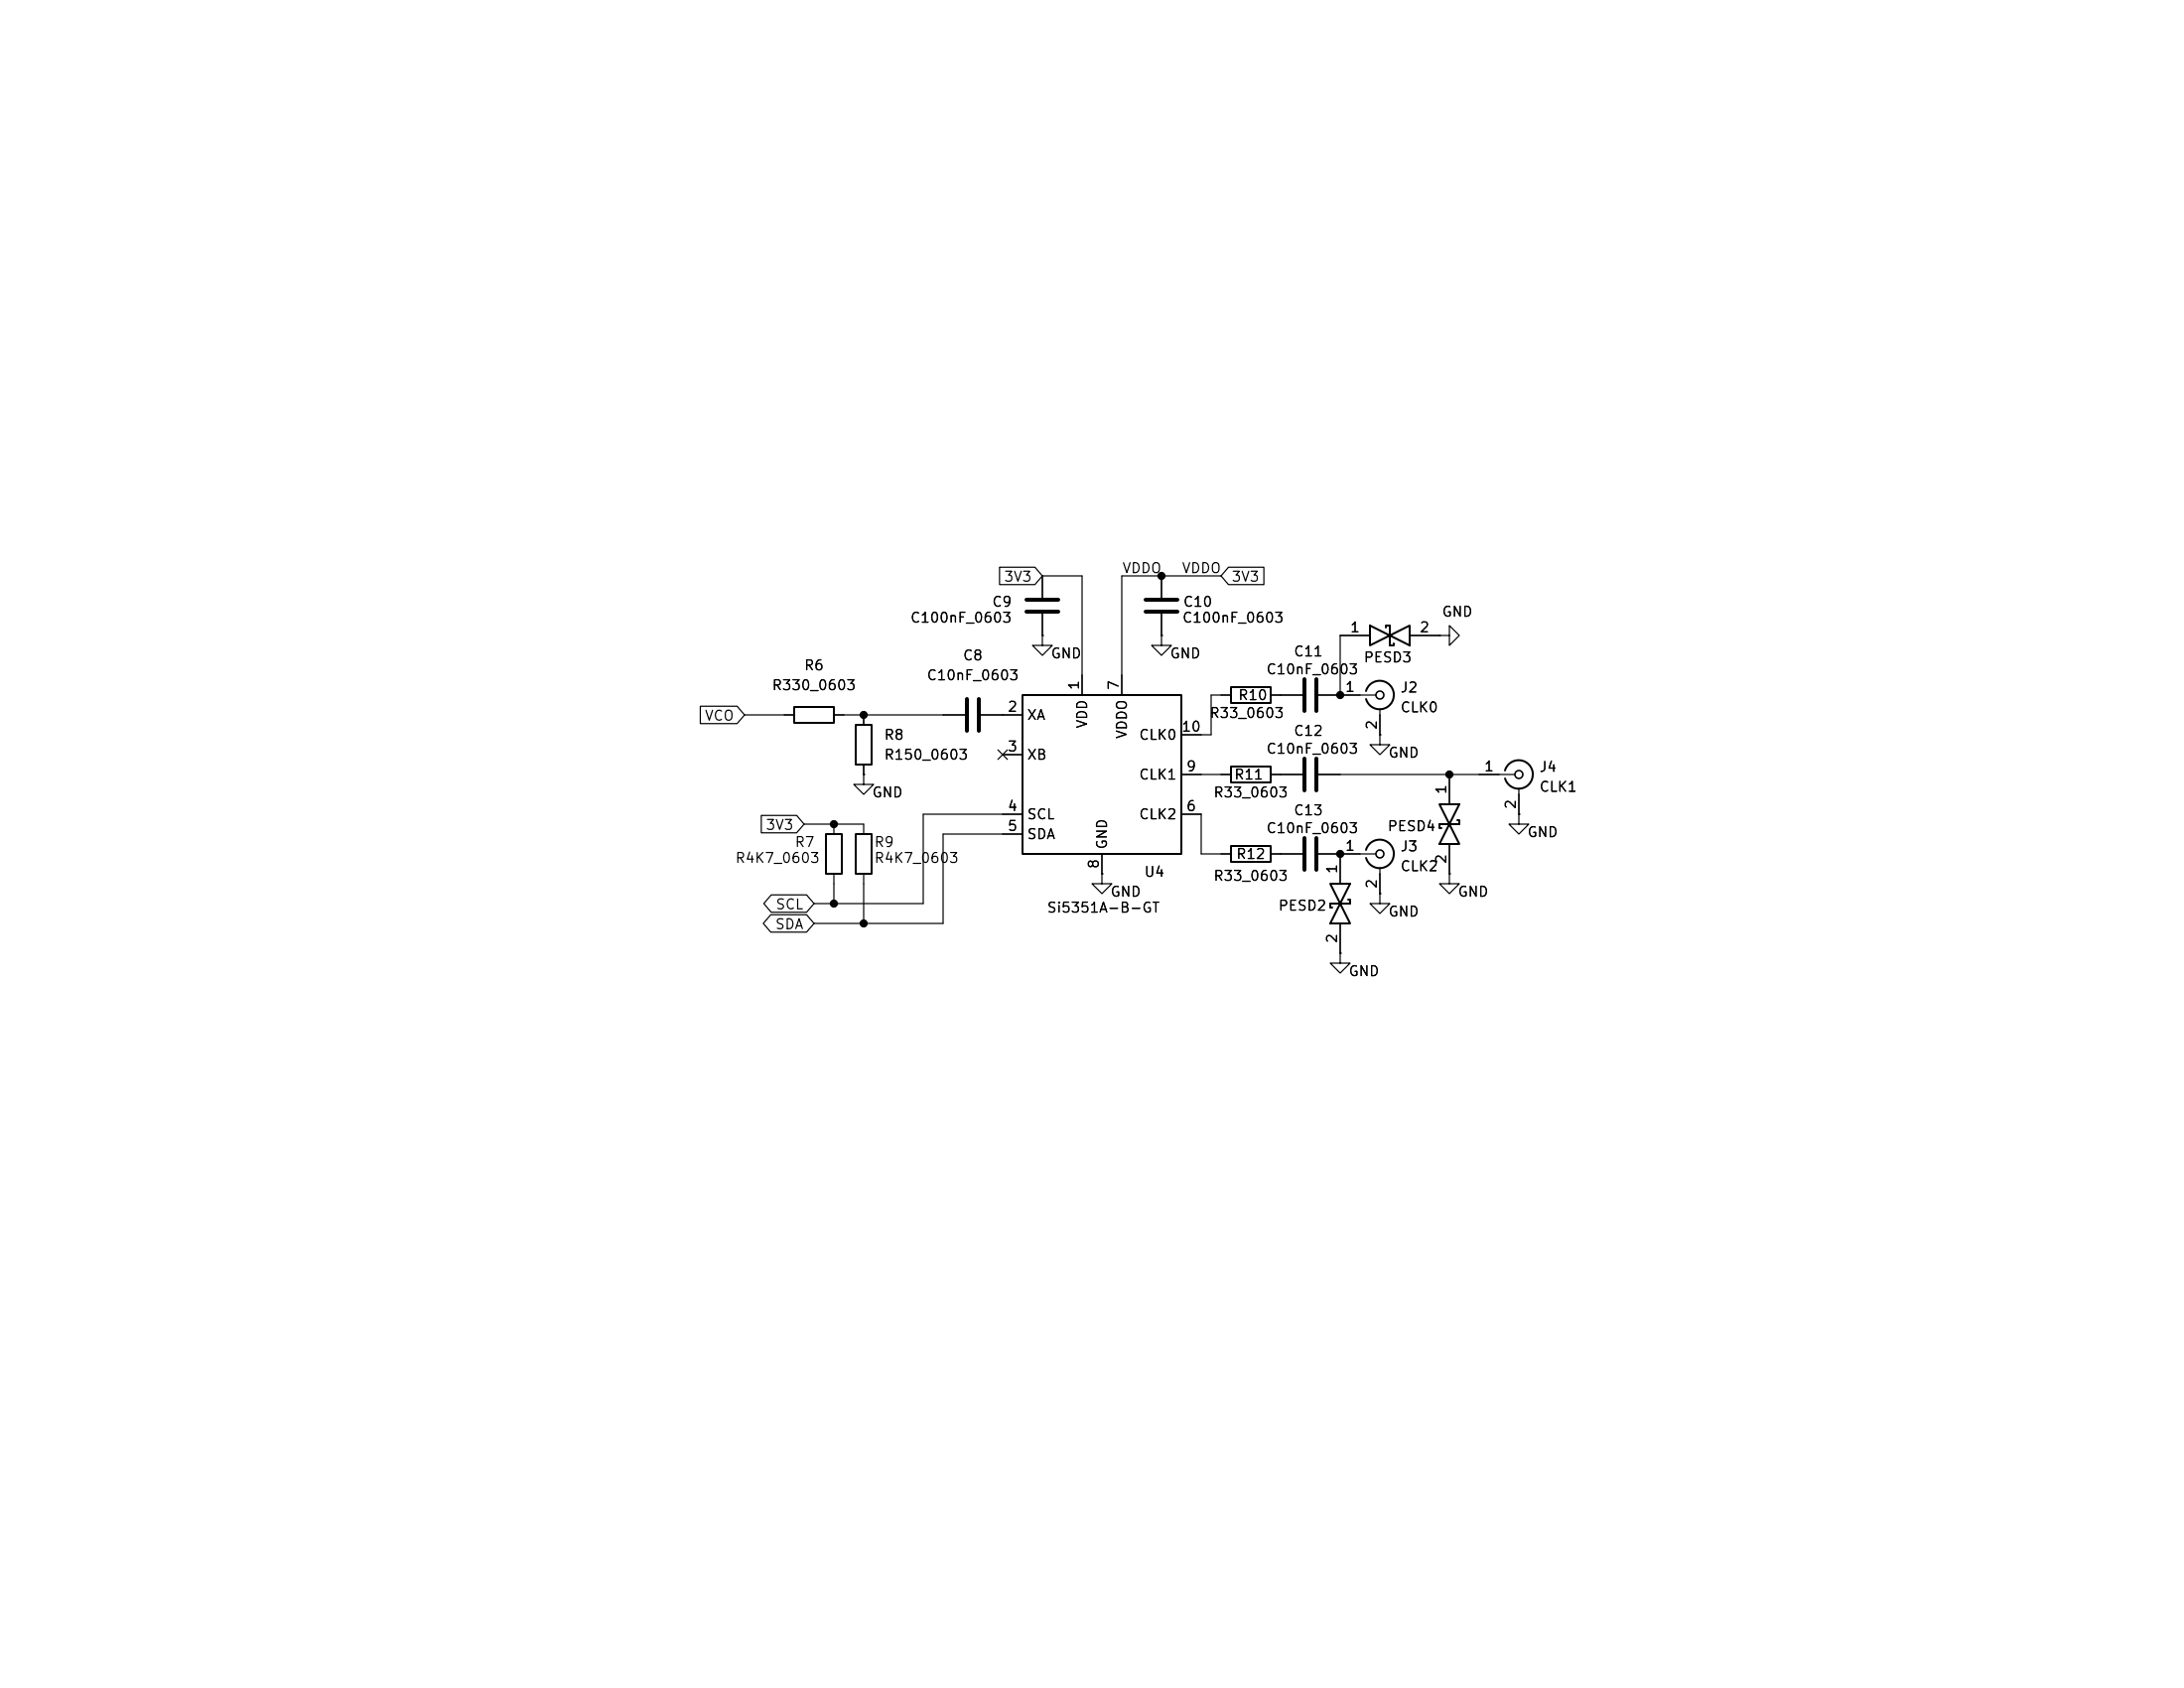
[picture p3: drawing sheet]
<svg xmlns="http://www.w3.org/2000/svg" width="279mm" height="216mm" viewBox="0 0 279 216" stroke-linecap="round" stroke-linejoin="round" font-family="sans-serif">
<g fill="none" stroke="#000" stroke-width=".15">
<path d="M127.9 72.5h4.5l.9 1.2-.9 1.1h-4.5zM133.3 73.7v2.8M133.3 78.5v2.8M133.3 73.7h5.1v15.2M148.6 73.7v2.8M148.6 78.5v2.8M156.2 73.7h-12.7v15.2M157.2 72.5h4.5v2.3h-4.5l-1-1.1zM89.6 90.3h4.7l.9 1.1-.9 1.2h-4.7zM95.2 91.4h6.4M106.7 91.4h16.7M110.5 99.1v1.2h1.3l-1.3 1.3-1.3-1.3h1.3"/>
<path d="M110.5 99.1h.1M110.5 91.4v1.3M110.5 97.8v1.3M125.5 91.4h5.3M127.7 95.9l1.2 1.2M128.3 96.5h2.5M128.9 95.9l-1.2 1.2M133.3 81.3v1.3h1.3l-1.3 1.2-1.2-1.2h1.2M133.3 81.3h.1M148.6 81.3v1.3h1.3l-1.3 1.2-1.3-1.2h1.3M148.6 81.3h.1M151.1 99.1h6.4"/>
<path d="M157.5 88.9h-2.6v5.1h-3.8M162.6 99.1h4M162.6 88.9h4M168.7 99.1h25.1M168.7 88.9h7.3M175.3 81.3h-3.9v7.6M176.5 94v1.3h1.3l-1.3 1.2-1.2-1.2h1.2M176.5 94h.1M176.5 90.7v3.3M180.3 81.3h3.8M184.1 81.3h1.3v-1.3l1.3 1.3-1.3 1.3v-1.3M184.1 81.3h.1"/>
<path d="M185.4 99.1v3.8M97.4 104.3h4.5l1 1.1-1 1.1h-4.5zM98.6 117h4.6l.9 1.1-.9 1.1h-4.6l-.9-1.1zM98.7 114.5h4.5l.9 1.1-.9 1.1h-4.5l-1-1.1zM102.9 105.4h7.6v1.3M106.7 105.4v1.3M106.7 111.8v3.8M110.5 111.8v6.3M130.8 104.1h-12.7v11.5h-14M130.8 106.7h-10.2v11.4h-16.5M141 111.8v1.2h1.2l-1.2 1.3-1.3-1.3h1.3M141 111.8h.1"/>
<path d="M141 109.2v2.6M151.1 104.1h2.6v5.1h3.8M162.6 109.2h4M168.7 109.2h7.3M171.4 109.2v3.8M171.4 118.1v3.8M176.5 114.3v1.3h1.3l-1.3 1.2-1.2-1.2h1.2M176.5 114.3h.1M176.5 111v3.3M185.4 111.8v1.2h1.3l-1.3 1.3-1.3-1.3h1.3M185.4 111.8h.1M185.4 108v3.8"/>
<path d="M194.3 104.1v1.3h1.3l-1.3 1.3-1.3-1.3h1.3M194.3 104.1h.1M194.3 100.8v3.3M171.4 121.9v1.3h1.3l-1.3 1.3-1.2-1.3h1.2M171.4 121.9h.1"/>
</g>
<path d="M131.3 78.2h4.1M131.3 76.7h4.1M146.6 78.2h4M146.6 76.7h4M123.7 89.4v4.1M125.2 89.4v4.1M166.9 86.9v4M166.9 97v4.1M168.4 86.9v4M168.4 97v4.1M166.9 107.2v4.1M168.4 107.2v4.1" fill="none" stroke="#000" stroke-width=".51"/>
<g fill="none" stroke="#000" stroke-width=".25">
<path d="M101.6 90.4h5.1v2.1h-5.1zM109.5 92.7h2v5.1h-2zM130.8 88.9h20.3v20.3h-20.3zM157.5 98h5.1v2.1h-5.1zM157.5 87.9h5.1v2h-5.1zM174.8 88.4a1.82 1.82 0 0 1 2.7-1 1.82 1.82 0 0 1 .1 3 1.82 1.82 0 0 1-2.8-1M175.3 80l2.5 1.3-2.5 1.3zM177.3 80.3v-.3h.5v2.6h.5v-.3M177.8 81.3l2.5-1.3v2.6zM192.5 98.6a1.82 1.82 0 0 1 2.8-1 1.82 1.82 0 0 1 0 2.9 1.82 1.82 0 0 1-2.8-.9M105.7 106.7h2v5.1h-2zM109.5 106.7h2v5.1h-2z"/>
<path d="M157.5 108.2h5.1v2h-5.1zM170.2 113h2.5l-1.3 2.6zM171.4 115.6l1.3 2.5h-2.5zM172.5 115.1h.2v.5h-2.5v.5h.2M174.8 108.7a1.82 1.82 0 0 1 2.7-1 1.82 1.82 0 0 1 .1 3 1.82 1.82 0 0 1-2.8-1M184.1 102.9h2.6l-1.3 2.5zM185.4 105.4l1.3 2.6h-2.6zM186.4 104.9h.3v.5h-2.6v.5h.3"/>
</g>
<g fill="none" stroke="#000" stroke-width=".2">
<circle cx="176.5" cy="88.9" r=".51"/>
<circle cx="194.3" cy="99.1" r=".51"/>
<circle cx="176.5" cy="109.2" r=".51"/>
</g>
<g fill="#000" stroke="#000" stroke-width=".13">
<circle cx="148.6" cy="73.7" r=".46"/>
<circle cx="110.5" cy="91.4" r=".46"/>
<circle cx="171.4" cy="88.9" r=".46"/>
<circle cx="185.4" cy="99.1" r=".46"/>
<circle cx="106.7" cy="105.4" r=".46"/>
<circle cx="106.7" cy="115.6" r=".46"/>
<circle cx="110.5" cy="118.1" r=".46"/>
<circle cx="171.4" cy="109.2" r=".46"/>
</g>
<g font-size="1.3">
<text x="126.8" y="77.9">C9</text>
<text x="128.3" y="74.7">3V3</text>
<text x="143.5" y="73.6">VDDO</text>
<text x="151.1" y="73.6">VDDO</text>
<text x="151.3" y="77.9">C10</text>
<text x="157.5" y="74.7">3V3</text>
<text x="116.4" y="80">C100nF_0603</text>
<text x="151.2" y="80">C100nF_0603</text>
<text x="172.6" y="81.2">1</text>
<text x="181.5" y="81.2">2</text>
<text x="184.4" y="79.2">GND</text>
<text x="98.7" y="88.6">R330_0603</text>
<text x="102.8" y="86.1">R6</text>
<text x="118.5" y="87.3">C10nF_0603</text>
<text x="123.1" y="84.8">C8</text>
<text x="134.3" y="84.5">GND</text>
<text x="138.3" y="88.4" transform="rotate(-90 138.3 88.4)">1</text>
<text x="143.4" y="88.4" transform="rotate(-90 143.4 88.4)">7</text>
<text x="149.6" y="84.5">GND</text>
<text x="158.3" y="89.9">R10</text>
<text x="161.9" y="86.6">C10nF_0603</text>
<text x="165.4" y="84.3">C11</text>
<text x="172" y="88.8">1</text>
<text x="174.4" y="85">PESD3</text>
<text x="179.1" y="88.9">J2</text>
<text x="90.1" y="92.5">VCO</text>
<text x="113" y="94.9">R8</text>
<text x="128.8" y="91.4">2</text>
<text x="131.3" y="92.4">XA</text>
<text x="139.4" y="93.3" transform="rotate(-90 139.4 93.3)">VDD</text>
<text x="144.5" y="94.6" transform="rotate(-90 144.5 94.6)">VDDO</text>
<text x="145.6" y="94.9">CLK0</text>
<text x="151.1" y="93.9">10</text>
<text x="154.6" y="92.1">R33_0603</text>
<text x="165.4" y="94.4">C12</text>
<text x="176.4" y="93.4" transform="rotate(-90 176.4 93.4)">2</text>
<text x="179.1" y="91.4">CLK0</text>
<text x="113" y="97.5">R150_0603</text>
<text x="128.8" y="96.4">3</text>
<text x="131.3" y="97.5">XB</text>
<text x="145.6" y="100">CLK1</text>
<text x="151.7" y="99">9</text>
<text x="157.8" y="100">R11</text>
<text x="161.9" y="96.7">C10nF_0603</text>
<text x="177.5" y="97.2">GND</text>
<text x="185.3" y="101.7" transform="rotate(-90 185.3 101.7)">1</text>
<text x="189.8" y="99">1</text>
<text x="196.8" y="99">J4</text>
<text x="196.8" y="101.6">CLK1</text>
<text x="97.9" y="106.5">3V3</text>
<text x="111.5" y="102.3">GND</text>
<text x="128.8" y="104.1">4</text>
<text x="128.8" y="106.6">5</text>
<text x="131.3" y="105.1">SCL</text>
<text x="131.3" y="107.6">SDA</text>
<text x="145.6" y="105.1">CLK2</text>
<text x="151.7" y="104.1">6</text>
<text x="155.1" y="102.3">R33_0603</text>
<text x="161.9" y="106.9">C10nF_0603</text>
<text x="165.4" y="104.6">C13</text>
<text x="177.4" y="106.6">PESD4</text>
<text x="194.2" y="103.6" transform="rotate(-90 194.2 103.6)">2</text>
<text x="195.3" y="107.4">GND</text>
<text x="94" y="110.7">R4K7_0603</text>
<text x="101.6" y="108.7">R7</text>
<text x="111.7" y="108.7">R9</text>
<text x="111.7" y="110.7">R4K7_0603</text>
<text x="140.9" y="111.2" transform="rotate(-90 140.9 111.2)">8</text>
<text x="141.9" y="108.7" transform="rotate(-90 141.9 108.7)">GND</text>
<text x="146.3" y="112.5">U4</text>
<text x="155.1" y="113">R33_0603</text>
<text x="158" y="110.2">R12</text>
<text x="171.4" y="111.9" transform="rotate(-90 171.4 111.9)">1</text>
<text x="172" y="109.1">1</text>
<text x="176.4" y="113.8" transform="rotate(-90 176.4 113.8)">2</text>
<text x="179.1" y="109.2">J3</text>
<text x="179.1" y="111.7">CLK2</text>
<text x="185.3" y="110.6" transform="rotate(-90 185.3 110.6)">2</text>
<text x="99.1" y="119.2">SDA</text>
<text x="99.1" y="116.6">SCL</text>
<text x="133.8" y="117">Si5351A-B-GT</text>
<text x="142" y="115">GND</text>
<text x="163.4" y="116.8">PESD2</text>
<text x="177.5" y="117.5">GND</text>
<text x="186.4" y="115">GND</text>
<text x="171.4" y="120.7" transform="rotate(-90 171.4 120.7)">2</text>
<text x="172.4" y="125.2">GND</text>
</g>
</svg>
